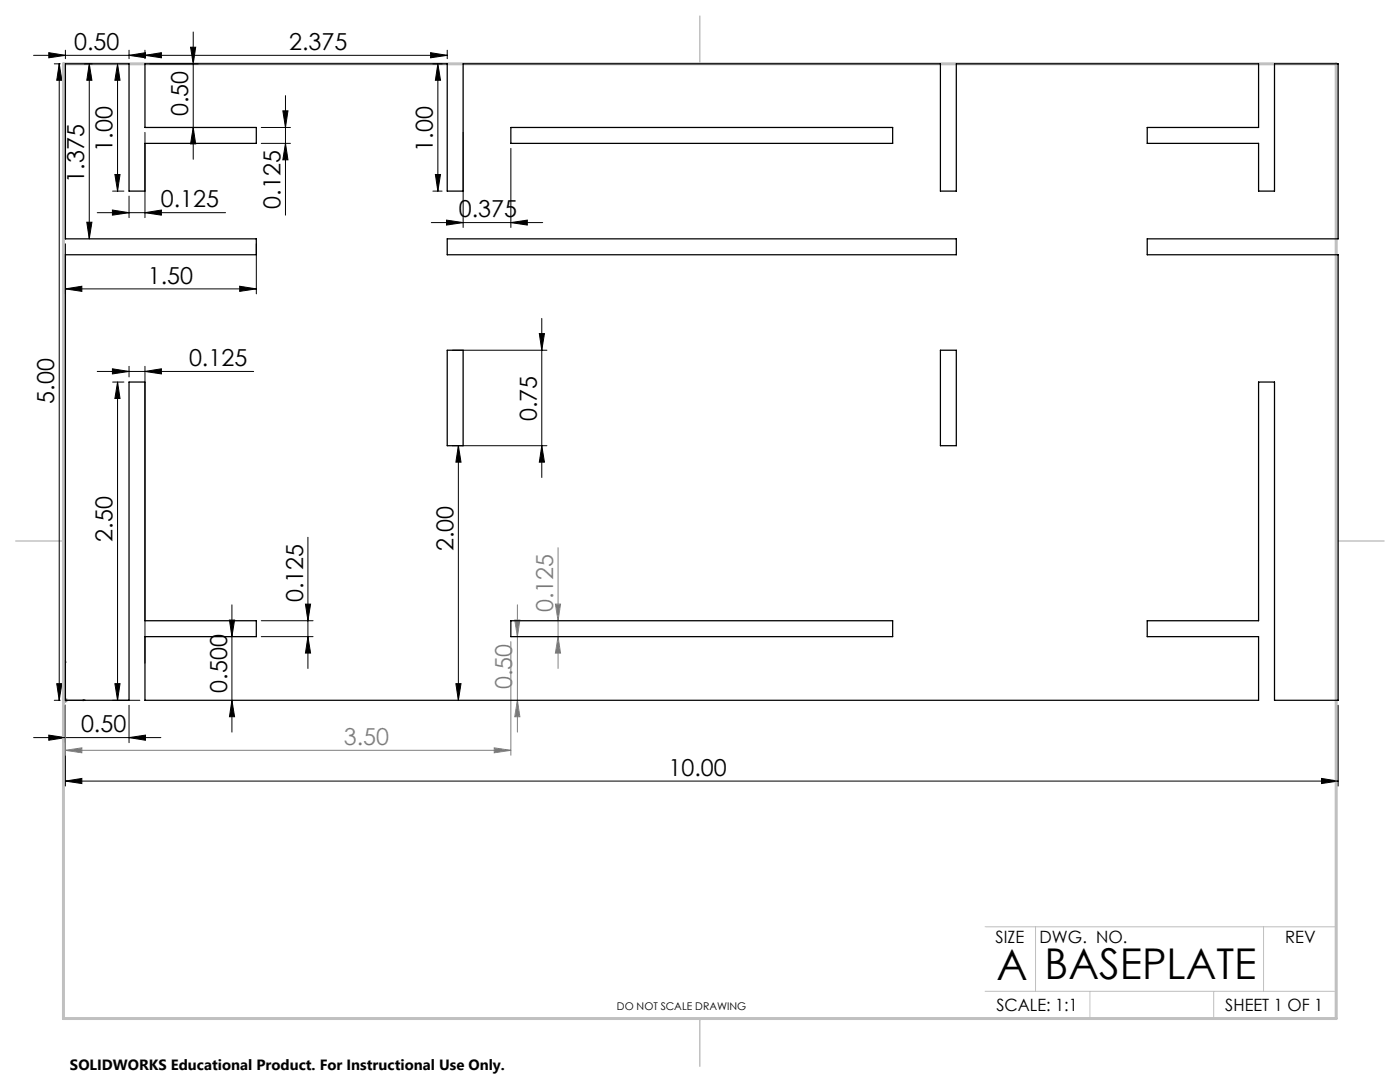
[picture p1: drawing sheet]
<svg xmlns="http://www.w3.org/2000/svg" width="279mm" height="216mm" viewBox="0 0 279 216" stroke-linecap="round" stroke-linejoin="round" font-family="sans-serif">
<path d="M13.1 131.8v7.9h3.9M13.1 131.8l.1 .4h-.3zM16.6 139.6l.4 .1-.4 .1z" fill="none" stroke="#00f" stroke-width=".2"/>
<g fill="none" stroke="#000" stroke-width=".2">
<path d="M6.7 11h82.6M9.7 10.5l3.4 .5-3.4 .5zM10.8 12.7h1.2M11.8 12.7v127M11.8 12.7l.5 3.3h-1zM13.1 10v1.7M16.8 12.7h1.6M17.8 12.7l.5 3.3h-1zM17.8 12.7v35M23.5 12.7l.5 3.3h-1.1zM23.5 12.7v25.4M25.8 11l3.2-.5v1z"/>
<path d="M25.8 10v1.7M28.9 11l3.3-.5v1zM28.9 10v1.7M29.9 12.7h9.6M38 9.4h1.1l-.5 3.3zM38.6 6.4v25.4M57 19.1v23.8M85.9 10.5l3.4 .5-3.4 .5zM86.4 12.7h1.8M87.4 12.7l.5 3.3h-1zM87.4 12.7v25.4M89.3 10v1.7"/>
<path d="M22.5 38.1h2.2M22.9 34.8h1.1l-.5 3.3zM25.8 39.1v4.3M28.9 26.4v17M29.9 25.4h9.6M38.6 25.4l.5 3.3h-1.1zM52.1 25.4h5.9M52.1 28.6h5.9M56.4 22.1h1.1l-.5 3.3zM57 28.6l.5 3.3h-1.1zM86.4 38.1h1.8M86.9 34.8h1l-.5 3.3z"/>
<path d="M92.4 26.4v19M102 29.6v15.8M13.1 57.6l3.2-.5v1zM13.1 48.6v10M13.1 57.6h38.1M17.3 44.3h1l-.5 3.4zM19.4 42.4h25.6M22.4 41.9l3.4 .5-3.4 .5zM28.9 42.4l3.3-.5v1zM47.8 57.1l3.4 .5-3.4 .5zM51.2 48.6v10M86.1 44.4h22.2"/>
<path d="M89.1 43.9l3.3 .5-3.3 .5zM102 44.4l3.2-.5v1zM19.4 74.1h31.2M22.4 73.6l3.4 .5-3.4 .5zM22.5 76.2h2.2M23.5 76.2l.5 3.3h-1.1zM23.5 76.2v63.5M25.8 73.1v2.1M28.9 74.1l3.3-.5v1zM28.9 73.1v59.3M90.2 69.9h18.9M107.6 66.6h1.1l-.6 3.3z"/>
<path d="M108.1 63.5v31.8M90.2 88.9h18.9M91.5 88.9l.5 3.3h-1zM91.5 88.9v50.8M108.1 88.9l.6 3.3h-1.1zM61.5 107.2v26.2M10.8 139.7h1.2M11.3 136.4h1l-.5 3.3zM22.5 139.7h5.4M22.9 136.4h1.1l-.5 3.3zM45.8 123.7h1l-.5 3.3zM46.3 139.7l.5 3.3h-1z"/>
<path d="M46.3 120.7v25.4M52.1 127h10.4M52.1 123.9h10.4M61 120.5h1l-.5 3.4zM61.5 127l.5 3.3h-1zM91 136.4h1l-.5 3.3zM6.7 147.2h25.4M9.7 146.7l3.4 .5-3.4 .5zM13.1 155.9l3.2-.6v1.1zM13.1 140.7v16.1M13.1 155.9h254M25.8 147.2l3.2-.5v1z"/>
<path d="M25.8 140.7v7.5M263.7 155.3l3.4 .6-3.4 .5zM267.1 140.7v16.1"/>
</g>
<g fill="none" stroke="#808080" stroke-width=".2">
<path d="M111.4 109.3v24.1M12.6 139.7h.9M12.7 139.4l.7 .7M13.1 139.2v1M13.4 139.4l-.7 .7M102 128v22.7M102.7 123.7h1.1l-.5 3.3zM103.3 139.7l.5 3.3h-1.1zM103.3 120.7v25.4M110.8 120.5h1.1l-.5 3.4zM111.4 127l.5 3.3h-1.1zM13.1 149.7l3.2-.5v1z"/>
<path d="M13.1 140.7v10M13.1 149.7h88.9M98.6 149.2l3.4 .5-3.4 .5z"/>
</g>
<path d="M266.7 153.3v49.9h-240M196.6 184.9h70.1M196.6 197.8h70.1M206.7 184.9v12.9M217.5 197.8v5.4M242.2 197.8v5.4M252.2 184.9v12.9" fill="none" stroke="#c0c0c0" stroke-width=".2"/>
<path d="M139.7 3.2v9.5M3.1 107.9h9.6M266.7 107.9h9.5M139.7 203.2v9.6" fill="none" stroke="#c0c0c0" stroke-width=".3"/>
<path d="M12.7 12.7h254v190.5h-254z" fill="none" stroke="#c0c0c0" stroke-width=".6"/>
<path d="M16.6 139.6l.4 .1-.4 .1zM13.1 131.8l.1 .4h-.3z" fill="#00f"/>
<g fill="#000">
<path d="M9.7 10.5l3.4 .5-3.4 .5zM25.8 11l3.2-.5v1z"/>
<path d="M28.9 11l3.3-.5v1zM85.9 10.5l3.4 .5-3.4 .5zM89.1 43.9l3.3 .5-3.3 .5zM102 44.4l3.2-.5v1z"/>
<path d="M87.4 12.7l.5 3.3h-1zM86.9 34.8h1l-.5 3.3z"/>
<path d="M22.4 41.9l3.4 .5-3.4 .5zM28.9 42.4l3.3-.5v1z"/>
<path d="M47.8 57.1l3.4 .5-3.4 .5zM13.1 57.6l3.2-.5v1z"/>
<path d="M28.9 74.1l3.3-.5v1zM22.4 73.6l3.4 .5-3.4 .5z"/>
<path d="M107.6 66.6h1.1l-.6 3.3zM108.1 88.9l.6 3.3h-1.1zM17.8 12.7l.5 3.3h-1zM17.3 44.3h1l-.5 3.4z"/>
<path d="M11.3 136.4h1l-.5 3.3zM11.8 12.7l.5 3.3h-1zM61.5 127l.5 3.3h-1zM61 120.5h1l-.5 3.4zM38.6 25.4l.5 3.3h-1.1zM38 9.4h1.1l-.5 3.3zM57 28.6l.5 3.3h-1.1zM56.4 22.1h1.1l-.5 3.3zM22.9 34.8h1.1l-.5 3.3zM23.5 12.7l.5 3.3h-1.1z"/>
<path d="M46.3 139.7l.5 3.3h-1zM45.8 123.7h1l-.5 3.3zM22.9 136.4h1.1l-.5 3.3zM23.5 76.2l.5 3.3h-1.1zM91 136.4h1l-.5 3.3zM91.5 88.9l.5 3.3h-1z"/>
<path d="M9.7 146.7l3.4 .5-3.4 .5zM25.8 147.2l3.2-.5v1z"/>
<path d="M13.1 155.9l3.2-.6v1.1zM263.7 155.3l3.4 .6-3.4 .5z"/>
</g>
<g fill="#808080">
<path d="M13.1 149.7l3.2-.5v1zM98.6 149.2l3.4 .5-3.4 .5z"/>
<path d="M103.3 139.7l.5 3.3h-1.1zM102.7 123.7h1.1l-.5 3.3zM111.4 127l.5 3.3h-1.1zM110.8 120.5h1.1l-.5 3.4z"/>
</g>
<path d="M13.1 12.7h12.7v25.4h3.1v-9.5h22.3v-3.2h-22.3v-12.7h60.4v25.4h3.1v-25.4h95.3v25.4h3.2v-25.4h60.3v12.7h-22.2v3.2h22.2v9.5h3.2v-25.4h12.7v35h-38.1v3.1h38.1v88.9h-12.7v-63.5h-3.2v47.7h-22.2v3.1h22.2v12.7h-222.3v-12.7h22.3v-3.1h-22.3v-47.7h-3.1v63.5h-12.7v-88.9h38.1v-3.1h-38.1zM102 25.4h76.2v3.2h-76.2zM89.3 47.7h101.6v3.1h-101.6zM89.3 69.9h3.1v19h-3.1zM187.7 69.9h3.2v19h-3.2zM102 123.9h76.2v3.1h-76.2z" fill="none" stroke="#000" stroke-width=".25"/>
<g font-size="8.5">
<text x="198.9" y="195.5">A</text>
<text x="208.5" y="195.4">BASEPLATE</text>
</g>
<g font-size="4.7">
<text x="14.8" y="10">0.50</text>
<text x="57.7" y="10">2.375</text>
<text x="37.6" y="23.2" transform="rotate(-90 37.6 23.2)">0.50</text>
<text x="22.5" y="30.2" transform="rotate(-90 22.5 30.2)">1.00</text>
<text x="86.4" y="30.2" transform="rotate(-90 86.4 30.2)">1.00</text>
<text x="16.8" y="36.4" transform="rotate(-90 16.8 36.4)">1.375</text>
<text x="32.1" y="41.4">0.125</text>
<text x="56" y="41.6" transform="rotate(-90 56 41.6)">0.125</text>
<text x="91.5" y="43.4">0.375</text>
<text x="29.5" y="56.6">1.50</text>
<text x="37.7" y="73.1">0.125</text>
<text x="10.8" y="80.5" transform="rotate(-90 10.8 80.5)">5.00</text>
<text x="107.1" y="84.1" transform="rotate(-90 107.1 84.1)">0.75</text>
<text x="22.5" y="108.1" transform="rotate(-90 22.5 108.1)">2.50</text>
<text x="90.5" y="109.9" transform="rotate(-90 90.5 109.9)">2.00</text>
<text x="60.5" y="120.1" transform="rotate(-90 60.5 120.1)">0.125</text>
<text x="45.3" y="138.3" transform="rotate(-90 45.3 138.3)">0.500</text>
<text x="16.2" y="146.2">0.50</text>
<text x="133.4" y="154.8">10.00</text>
</g>
<g font-size="4.7" fill="#808080">
<text x="110.4" y="122.2" transform="rotate(-90 110.4 122.2)">0.125</text>
<text x="102.2" y="137.6" transform="rotate(-90 102.2 137.6)">0.50</text>
<text x="68.6" y="148.7">3.50</text>
</g>
<g font-size="3.4">
<text x="198.7" y="188.1">SIZE</text>
<text x="207.5" y="188.1">DWG. NO.</text>
<text x="256.5" y="188.2">REV</text>
<text x="198.8" y="201.7">SCALE: 1:1</text>
<text x="244.5" y="201.7">SHEET 1 OF 1</text>
</g>
<text font-size="3" x="14" y="213.5">SOLIDWORKS Educational Product. For Instructional Use Only.</text>
<text font-size="2.1" x="123.1" y="201.6">DO NOT SCALE DRAWING</text>
</svg>
